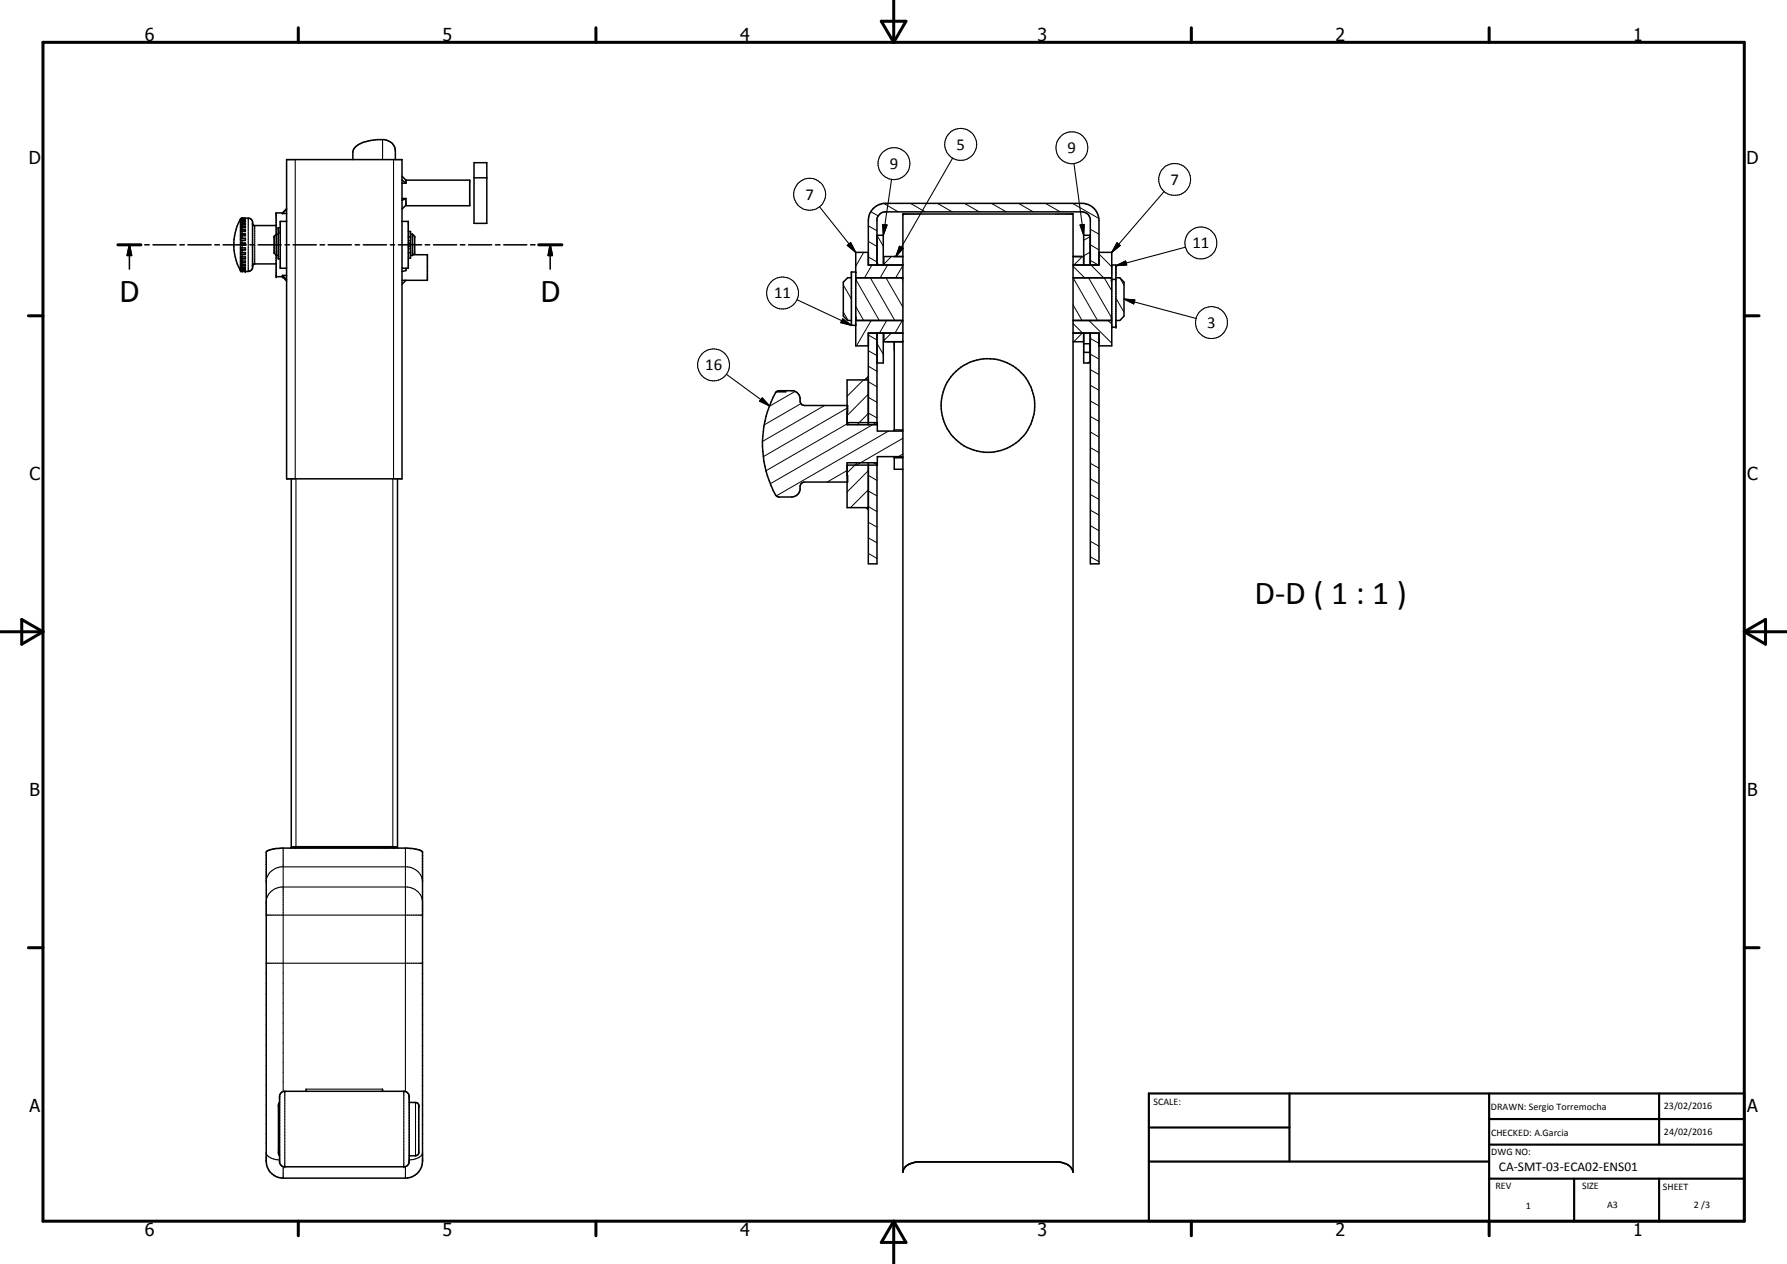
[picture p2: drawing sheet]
<svg xmlns="http://www.w3.org/2000/svg" width="420mm" height="297mm" viewBox="0 0 420 297" stroke-linecap="round" stroke-linejoin="round" font-family="sans-serif">
<g fill="none" stroke="#000" stroke-width=".35">
<path d="M67.4 37.5h27.1v75h-27.1zM83 37.5v-1.7a3.2 3.2 0 0 1 2.5-2.4l2.8-.5a4.6 4.6 0 0 1 3.2 .3l.6 .4 .5 .6a4.3 4.3 0 0 1 .4 3.3M111.5 38.2h3v14.3h-3zM27.7 57.5h5.4M30.4 57.5l.5 2.5h-1zM30.4 57.5v5.7M34 57.5h1.1M36 57.5h5.4M42.3 57.5h1M44.2 57.5h5.4M50.5 57.5h1.1M52.4 57.5h5.5"/>
<path d="M56.6 59.3l1.1 .1v.4h-1zM56.6 55h1.1M56.6 51.4h.1M56.6 51.6v.1l.2-.1M56.6 52.5l1.1-.1v.3l-1.1 .1zM56.6 53.2l1.1-.1v.4l-1.1 .1zM56.6 54.1l1.1-.1v.4l-1.1 .1zM56.6 57.1h1.1v.5l-1.1 .1zM56.6 58.2l1.1 .1v.4h-1.1zM56.6 52h1.1M56.6 51.6l1.1-.1v.1zM56.6 54.1h1.1"/>
<path d="M56.6 52.5h1.1M56.6 53.2h1.1M56.6 59.8h1.1M56.6 51.4a12.3 12.3 0 0 0 0 12.2M56.7 56h1v.5l-1.1 .1v-.6h1.1M56.7 51.4h2.1l.6 .7v10.9l-.2 .4-.6 .4-1.9-.1M56.7 51.4h.1M56.7 51.4h-.1M56.7 55h-.1M56.7 51.9h1v.2l-1.1 .1zM56.8 55l.9-.1v.5l-1.1 .1v-.5M56.8 51.3h.9l-.9 .1"/>
<path d="M58.7 57.5h1.1M59.4 52.7l.3 .3h5.2M60.7 57.5h5.4M65.4 55h-.4l-.5 .5v4l.5 .5h.4M65.4 54.7h.5M65.9 53.5h-.5v7.3h.5M66.4 50h-1.5v15h1.5M66.4 50.2h1M66.4 50v.2M67 57.5h1.1M67.4 52h-1.5v11h1.5M67.4 49.2l-1 1"/>
<path d="M67.4 49l-1 1M68.9 57.5h5.5M75.3 57.5h1M77.2 57.5h5.4M83.5 57.5h1M85.4 57.5h5.5M91.8 57.5h1M93.7 57.5h5.4M94.5 52h1.5v11h-1.5M94.5 42.3l1 .8M94.5 43.1h1M94.5 46.7h1"/>
<path d="M94.5 41.4l1 .9M95.5 42.3h14.9v6h-15.1M95.5 42.3v.8M95.5 46.7v1.5l-1 .9M95.5 46.7l-1 .4M96 54.4h.5v6.3h-.5M96 57.1h.5M96 59.4h.5M96 55.7h.5M96 57.9h.5M96.5 55h.5M97 55v5"/>
<path d="M97 55l.5 .5v4l-.5 .5M97.1 59.9h3.4v6h-6M100 57.5h1M101.9 57.5h5.5M108.2 57.5h1.1M110.2 57.5h5.4M111.5 41.8h3M116.5 57.5h1M118.4 57.5h5.5M124.7 57.5h1.1M126.6 57.5h5.5M129.4 57.5l.5 2.5h-1z"/>
<path d="M129.4 57.5v5.7M204.2 59.3h-3v22h3M206.2 55.3h1.5v7M258.4 59.3h3v22h-3M56.6 62l1.1 .1v.4l-1-.1zM56.6 62.7l1.1 .1v.3l-1-.1zM56.6 63.2l1.1 .1v.2h-.9zM56.6 63.6h.1M56.6 63.6l1.1 .2M56.6 63.6l.1 .1M56.6 63.4h1.1M56.6 62.4h1.1"/>
<path d="M56.6 62.9h1.1M56.7 60.7l1 .1v-.4l-1.1-.1v.4h1.1M56.7 61.6l1 .1v-.4h-1.1v.3h1.1M56.7 63.7l.1 .1M64.9 62h-5l-.5 .4M66.4 64.7v.3M66.4 64.7l1 1M66.4 64.7h1M66.4 65l1 1M95.5 63v.6l-1 .2M95.5 65.9l-1 .9M96.5 60h.5"/>
<path d="M200.2 65.3h-.9l-1 1v8l1 1h.9M201.2 65.3h11.1M201.2 74.5v.8M201.2 75.3h11.1M201.2 63.9h-1v12.6h1M201.2 65.3v.7M206.2 78.3v21.5h-7v-10.5h5M206.2 62.3v-10.9a2.07 2.07 0 0 1 2-1.6h46.2a1.98 1.98 0 0 1 2 1.6v10.9M207.7 78.3v7h-1.5M207.8 78.3v2h4.5M212.3 60.3h-4.5v2M212.3 78.3h-8.1v21.5"/>
<path d="M212.3 62.3h-8.1v-10.5a4.1 4.1 0 0 1 3.5-4h47.1a4.1 4.1 0 0 1 3.6 4v10.5h-6.1M252.3 60.3h2.5M252.3 78.3h6.1v54.2h-2v-54.2M252.3 65.3h9.1M252.3 75.3h9.1M254.8 62.3v-7h1.5v7M254.8 78.3v7h1.5v-7M261.3 65.3l.1 .7M261.4 62.3h1v14.6h-1M261.4 74.5l-.1 .8M261.4 65.7h1M262.4 65.3h.9l1 1v8l-1 1h-.9"/>
<path d="M182.5 92.1l.5-.3h3.5a2.21 2.21 0 0 1 1.7 2.7l.3 .6 .6 .2h10.2v1.5h-.1M182.5 92.1a24.7 24.7 0 0 0-.1 24.4l.8 .3h2.9a2.2 2.2 0 0 0 2.1-2.7l.3-.6 .6-.2h10.2v-1.5h-.1M184.7 91.8v.3h-2.2M199.2 99.3h7.1v2h6M204.2 88.5l-.9 .8M210.3 80.3v21M252.3 80.3h2.5M254.8 82.8h1.5M254.8 80.8h1.5M68.5 112.5v86.8M93.5 112.5v86.8M203.7 119.3l.5 .5"/>
<path d="M204.2 108.8v23.7h2v-23.7h-7v10.5h5M210.3 107.3v3h2M210.3 107.6h2M210.3 101h2M212.3 107.3h-6v2h-7.1M68.5 199.2l1.1-.2h22.8l1.1 .3M71.1 199.2v.1M72.1 199.2v.1M89.8 199.2v.1M90.8 199.2v.1M92.6 199.2h-23.3l-.1 .1M92.6 199.2h.1"/>
<path d="M92.7 199.2v.1M62.6 200.2a6 6 0 0 1 3.6-.9l30.3 .1a5.3 5.3 0 0 1 2.8 .8v72.7a4 4 0 0 1-4 4h-28.7a4 4 0 0 1-4-4zM65.7 259.1l-.2 .4v11.6l.2 .5M66.2 256.7l.5-.2h28.5l.8 .5 .2 .7v15.3l-.1 .4-.4 .6-.5 .2h-28.5a1.12 1.12 0 0 1-1-1v-15.7zM72 255.9v.6M89.9 255.9v.6M96.2 259.1h1.7l.6 .5v11.4l-.6 .6h-1.7M212.3 275.2a3.2 3.2 0 0 1 3.1-2.1l33.3-.1a3.6 3.6 0 0 1 3.6 2.2v.3v-225.2h-40v225.2"/>
<circle cx="232.3" cy="95.3" r="11"/>
</g>
<g fill="none" stroke="#000" stroke-width=".25">
<path d="M69.4 37.5v75M89.9 32.8v4.7M92.5 37.5v75M224 37.2l-13.4 23.1M252.5 38.4l2.3 16.9M56.5 51.6h.1M56.5 51.6v11.9M56.9 51.3v.2M56.9 51.6v.3M56.9 52.1v.3M56.9 52.7v.4M56.9 53.5v.5"/>
<path d="M56.9 54.4v.5M56.9 55.4v.6M56.9 56.5v.6M56.9 57.6v.7M56.9 58.7v.7M56.9 59.8v.6M58.4 51.3v12.5M59.9 53v9M65.4 54.3h.5M96 58.5h.5M96 56.6h.5M192.7 48.6l8.5 10.7"/>
<path d="M199.2 57.7l.8-.7 1.2 2.3zM207.5 52.7l1.1 .2-.9 2.4zM209.6 42.2l-1.9 13.1M211.5 57.9l.8 .5-1.7 1.9zM253.9 52.9l1-.2-.1 2.6zM262.6 57.1l.8 .6-2 1.6zM273.7 45l-12.3 14.3M278.8 58.1l-16.4 4.3M56.5 63.5h.1M56.9 63.8h.1M56.9 60.8v.5M56.9 61.7v.4"/>
<path d="M56.9 62.5v.3M56.9 63.1v.2M56.9 63.5v.2M187.4 70.4l12.8 6.1M198.2 74.9l2 1.6-2.5-.7zM262.4 62.4l2.3-1.1 .2 1zM264.3 70.3l2.5 .2-.2 .9zM264.3 70.3l17 4.5M170.8 88l10.1 7.4M179.2 93.5l1.7 1.9-2.3-1.1zM69.6 112.5v86.5M92.4 112.5v86.5"/>
<path d="M66.6 199.3v57.2M69.6 199.2v.1M92.4 199.2v.1M95.3 199.3v57.2M62.6 207.2a3.7 3.7 0 0 1 3.5-3.5h29.7a3.8 3.8 0 0 1 3.5 3.5M62.6 212a3.7 3.7 0 0 1 3.5-3.6h29.7a3.8 3.8 0 0 1 3.5 3.6M62.6 215.1h36.7M62.6 226.4h36.7M67 256.5h.1M67 256.5v17.7M72 255.9h17.9M94.9 256.5h.1"/>
<path d="M94.9 256.5v17.7M97.7 259.1v12.5M62.6 270.9a2.24 2.24 0 0 0 2.2 1.6l.9 .1M66.6 274.2v2.7M67 274.2h.1M94.9 274.2h.1M95.3 274.2v2.7M99.3 270.9a2.63 2.63 0 0 1-2.6 1.6l-.5 .1"/>
<circle cx="210.2" cy="38.4" r="3.7"/>
<circle cx="225.9" cy="33.9" r="3.8"/>
<circle cx="252" cy="34.7" r="3.7"/>
<circle cx="190.4" cy="45.7" r="3.7"/>
<circle cx="276.2" cy="42.2" r="3.8"/>
<circle cx="282.4" cy="57.1" r="3.7"/>
<circle cx="184" cy="68.9" r="3.8"/>
<circle cx="284.8" cy="75.8" r="3.8"/>
<circle cx="167.8" cy="85.7" r="3.8"/>
</g>
<g fill="#000">
<circle cx="64.5" cy="55.5" r=".18"/>
<circle cx="64.9" cy="50" r=".18"/>
<circle cx="65" cy="55" r=".18"/>
<circle cx="65.4" cy="53.5" r=".18"/>
<circle cx="66.4" cy="50" r=".18"/>
<circle cx="96.5" cy="55.7" r=".18"/>
<circle cx="97" cy="55" r=".18"/>
<circle cx="97.5" cy="55.5" r=".18"/>
<circle cx="212.3" cy="50.3" r=".18"/>
<circle cx="56.6" cy="63.6" r=".18"/>
<circle cx="57.7" cy="63.8" r=".18"/>
<circle cx="64.9" cy="65" r=".18"/>
<circle cx="66.4" cy="65" r=".18"/>
<circle cx="261.4" cy="76.9" r=".18"/>
<circle cx="262.4" cy="76.9" r=".18"/>
<circle cx="65.5" cy="259.8" r=".18"/>
<circle cx="98.5" cy="259.8" r=".18"/>
</g>
<g fill="none" stroke="#000" stroke-width=".71">
<path d="M10.1 9.9h400v277.1h-400zM70.1 6.5v3.4M140.1 6.5v3.4M207.2 5h5.8l-2.9 4.9zM210.1 0v9.9M280.1 6.5v3.4M350.1 6.5v3.4M27.7 57.5h5.4M126.6 57.5h5.5M6.7 74.2h3.4M410.1 74.2h3.5M.1 148.5h10"/>
<path d="M5.1 145.6l5 2.9-5 2.9zM410.1 148.5h10M410.1 148.5l5-2.9v5.8zM6.7 222.7h3.4M410.1 222.7h3.5M70.1 287v3.4M140.1 287v3.4M210.1 287v10M210.1 287l2.9 5h-5.8zM280.1 287v3.4M350.1 287v3.4"/>
</g>
<path d="M270.1 257h140v30h-140zM303.2 257v16M350.1 257v30M390.1 257v12M270.1 265h33.1M270.1 273h80M350.1 277h60M350.1 269h60M350.1 263h60M370.1 277v10M390.1 277v10" fill="none" stroke="#000" stroke-width=".51"/>
<path d="M199.2 57.7l.8-.7 1.2 2.3zM207.5 52.7l1.1 .2-.9 2.4zM211.5 57.9l.8 .5-1.7 1.9zM253.9 52.9l1-.2-.1 2.6zM262.6 57.1l.8 .6-2 1.6zM30.4 57.5l.5 2.5h-1zM129.4 57.5l.5 2.5h-1zM198.2 74.9l2 1.6-2.5-.7zM262.4 62.4l2.3-1.1 .2 1zM264.3 70.3l2.5 .2-.2 .9zM179.2 93.5l1.7 1.9-2.3-1.1z" fill="#000"/>
<g fill="none" stroke="#000" stroke-width=".24">
<path d="M203.1 59.3l-1.9 3.3M204.2 56.7l2 1.2M204.2 53.1l2 1.1M204.8 49.8l1.7 1M206.2 55.3l1.5 2.6M207.8 47.8l3.4 2M214.1 47.8l3.4 2M220.4 47.8l3.5 2M226.8 47.8l3.4 2M233.1 47.8l3.5 2M239.5 47.8l3.4 2M245.8 47.8l3.5 2"/>
<path d="M252.2 47.8l6.1 3.5M256.3 59.3l-1.5 .8M256.3 55.6l-1.5 .9M256.4 57.5l2 1.2M256.4 53.9l2 1.1M258.4 59.7l3 3M198.3 73.3l1.1 2M198.3 67l1.9 3.3M201.2 72l1.9 3.3M201.2 65.7l5.5 9.6M204.2 60.4l2 1.2M204.2 78.7l2 1.2"/>
<path d="M204.6 65.3l5.8 10M204.8 75.3l-3.4 6M205 62.3l-1.7 3M206.2 61.6l.4 .7M208.3 65.3l4 6.9M208.5 75.3l-1.7 3M208.7 62.3l-1.7 3M209.6 78.3l-1.8 1.8M209.6 60.3l-1.8 1.8M212 65.3l.3 .5M212.2 75.3l-1.8 3M212.3 62.1l-.2 .2"/>
<path d="M212.3 62.4l-1.7 2.9M252.3 71.6l2.1 3.7M252.3 65.3l5.8 10M252.3 76l2.2 2.3M252.3 62.6l2.7 2.7M254.5 78.3l-2 2M254.5 60.3l-2 2M255.1 78.3l-.3 .2M255.9 65.3l5.4 9.3M256 75.3l5.4 5.3M256.4 61.2l1.9 1.1M256.4 79.5l2 1.2"/>
<path d="M256.5 62.3l3 3M259.6 65.3l1.8 3M260.5 75.3l.9 .9M262.4 70.1l1.9 3.3M263.3 65.3l1 1.7M186.9 92l-6 3.5M188.3 94.9l-8.6 4.9M193.9 95.3l-14.6 8.4M199.3 95.8l-19.8 11.5M199.7 99.3l-19.6 11.3M203 89.3l-3.8 3.8M204.2 97.1l2 1.1"/>
<path d="M204.2 93.4l2 1.1M204.2 89.7l2 1.2M204.2 86.1l2 1.1M204.2 82.4l2 1.2M204.2 97.2l-2.7 2.6M204.2 92.6l-5 5.1M206 99.3l-24.9 14.4M206.2 80.7l1.5 2.6M212.3 80.1l-.3 .2M256.3 85l-.6 .3M256.4 97.9l2 1.1M256.4 94.2l2 1.2"/>
<path d="M256.4 90.6l2 1.1M256.4 86.9l2 1.1M256.4 83.2l2 1.2M199.2 110.6l-4.7 2.7M201.5 108.8l-2.3 2.3M204.2 110.6l-5 5M204.2 119l2 1.2M204.2 115.4l2 1.1M204.2 111.7l2 1.2M204.2 115.1l-4.2 4.2M205.4 108.8l.8 .4M208.9 101.3l-26.3 15.2"/>
<path d="M212.3 106.7l-1.1 .6M212.3 103l-10.9 6.3M256.4 119.9l2 1.1M256.4 116.2l2 1.1M256.4 112.5l2 1.2M256.4 108.9l2 1.1M256.4 105.2l2 1.1M256.4 101.5l2 1.2M204.2 130l2 1.2M204.2 126.4l2 1.2M204.2 122.7l2 1.2M256.4 130.9l2 1.1"/>
<path d="M256.4 127.2l2 1.2M256.4 123.5l2 1.2"/>
</g>
<g font-size="7.9">
<text x="28" y="71">D</text>
<text x="127" y="71">D</text>
<text x="294.9" y="141.9">D-D ( 1 : 1 )</text>
</g>
<g font-size="4.2">
<text x="34" y="9.6">6</text>
<text x="104" y="9.6">5</text>
<text x="174" y="9.6">4</text>
<text x="244" y="9.6">3</text>
<text x="314" y="9.6">2</text>
<text x="384" y="9.6">1</text>
<text x="6.8" y="38.7">D</text>
<text x="410.6" y="38.7">D</text>
<text x="7" y="112.9">C</text>
<text x="410.8" y="112.9">C</text>
<text x="7" y="187.1">B</text>
<text x="410.8" y="187.1">B</text>
<text x="7" y="261.4">A</text>
<text x="410.8" y="261.4">A</text>
<text x="34" y="290.4">6</text>
<text x="104" y="290.4">5</text>
<text x="174" y="290.4">4</text>
<text x="244" y="290.4">3</text>
<text x="314" y="290.4">2</text>
<text x="384" y="290.4">1</text>
</g>
<g font-size="3.9">
<text x="224.9" y="35.2">5</text>
<text x="209.2" y="39.8">9</text>
<text x="251" y="36">9</text>
<text x="189.4" y="46.9">7</text>
<text x="275.2" y="43.5">7</text>
<text x="280.4" y="58.4">11</text>
<text x="182" y="70.1">11</text>
<text x="283.8" y="77.1">3</text>
<text x="165.8" y="87">16</text>
</g>
<text font-size="3.1" x="352.4" y="275.2">CA-SMT-03-ECA02-ENS01</text>
<g font-size="2.4">
<text x="271.2" y="259.7">SCALE:</text>
<text x="350.6" y="260.8">DRAWN: Sergio Torremocha</text>
<text x="391.2" y="260.6">23/02/2016</text>
<text x="350.6" y="267">CHECKED: A.Garcia</text>
<text x="391.2" y="266.7">24/02/2016</text>
<text x="350.6" y="271.4">DWG NO:</text>
<text x="351.6" y="279.3">REV</text>
<text x="372" y="279.4">SIZE</text>
<text x="391" y="279.6">SHEET</text>
<text x="358.7" y="284.1">1</text>
<text x="377.9" y="283.8">A3</text>
<text x="398.3" y="283.8">2 /3</text>
</g>
</svg>
